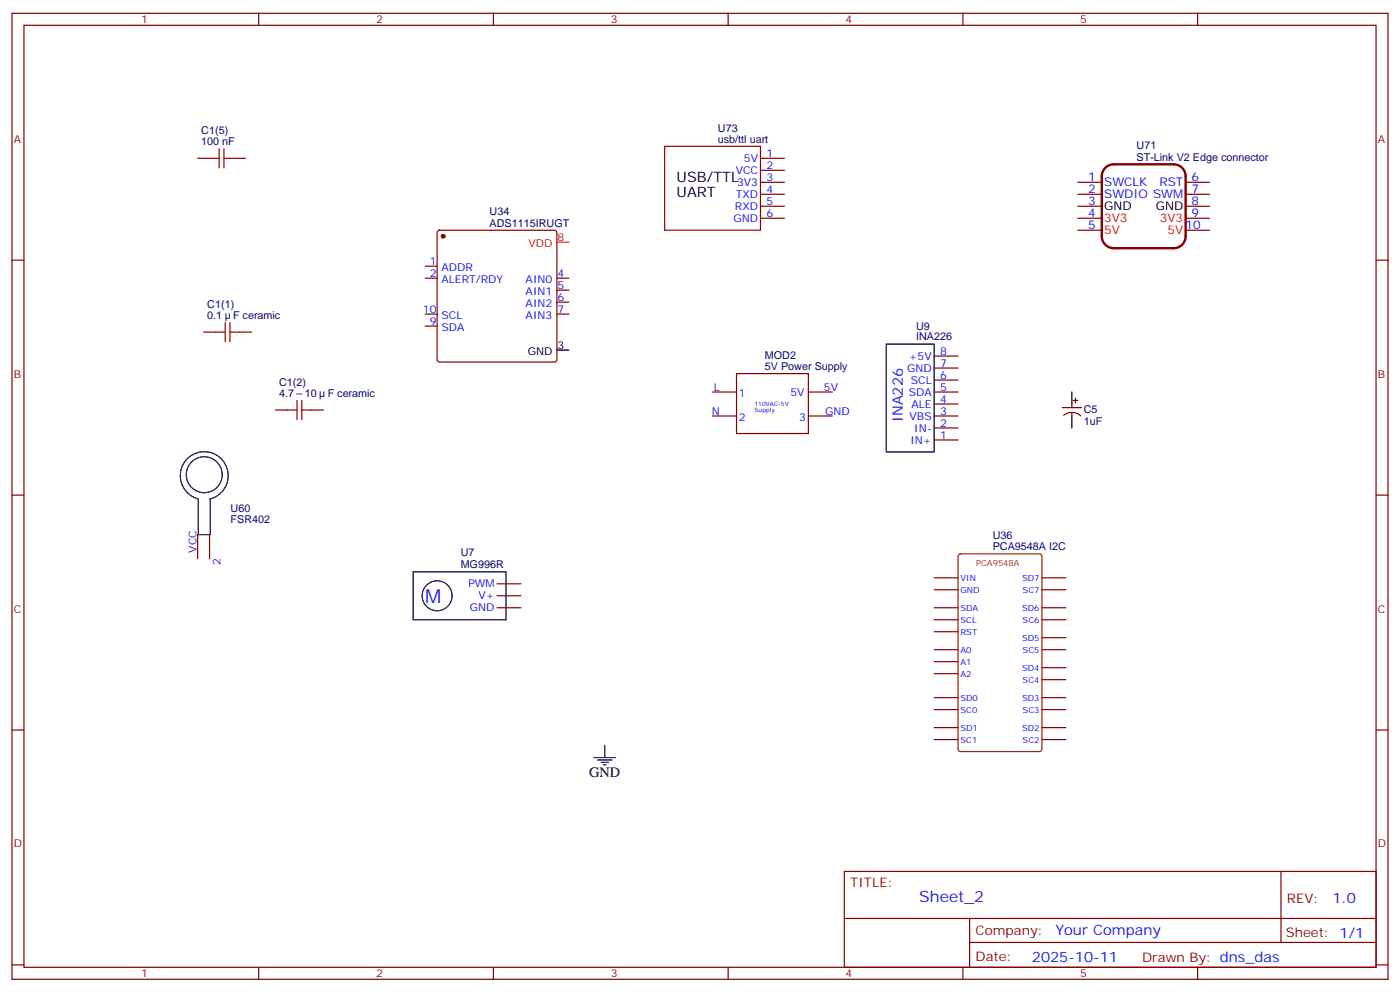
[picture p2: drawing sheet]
<svg xmlns="http://www.w3.org/2000/svg" width="412mm" height="292mm" viewBox="0 0 412 292" stroke-linecap="round" stroke-linejoin="round" font-family="sans-serif">
<g fill="none" stroke="#870000" stroke-width=".35">
<path d="M3.5 3.9h405.4v284.4h-405.4zM7.1 7.4h398.2v277.3h-398.2zM76.2 3.9v3.5M145.3 3.9v3.5M214.5 3.9v3.5M283.6 3.9v3.5M352.8 3.9v3.5M58.2 46.6h3.5M68.8 46.6h3.5M224 46.6h7.1M224 53.7h7.1M224 57.2h7.1"/>
<path d="M224 50.1h7.1M317.5 53.7h7.1M317.5 57.2h7.1M349.2 53.7h7.1M349.2 57.2h7.1M3.5 76.6h3.6M125.2 78.4h3.6M129 68l.5-.2h33.8l.5 .2 .2 .5v37.4l-.2 .5-.5 .2h-33.8l-.5-.3-.2-.4v-37.4zM224 60.7h7.1M224 64.2h7.1M317.5 60.7h7.1M317.5 64.2h7.1"/>
<path d="M317.5 67.8h7.1M349.2 60.7h7.1M349.2 64.2h7.1M349.2 67.8h7.1M405.3 76.6h3.6M60 97.8h3.5M70.6 97.8h3.5M125.2 81.9h3.6M125.2 92.5h3.6M125.2 96h3.6M164 81.9h3.6M164 92.5h3.6"/>
<path d="M164 88.9h3.6M164 85.4h3.6M209.9 115.4h7.1M217 110h21.1v17.6h-21.1zM238.1 115.4h7.1M275.2 118.9h7M275.2 115.4h7M275.2 111.9h7M275.2 108.3h7M275.2 104.8h7M312.9 120h5.7M315.7 118.9v1.1"/>
<path d="M316.1 117.9h1.4M316.8 117.2v1.4M81.1 120.7h3.6M91.7 120.7h3.5M209.9 122.4h7.1M238.1 122.4h7.1M275.2 129.5h7M275.2 126h7M275.2 122.4h7M313.3 122.2a3.8 3.8 0 0 1 5 .2M315.7 121.4v1M3.5 145.7h3.6"/>
<path d="M58.2 157.4v7M61.7 157.4v7M405.3 145.7h3.6M146.4 178.9h7.1M146.4 175.4h7.1M146.4 171.8h7.1M275.2 178.9h7M275.2 170.1h7M275.2 173.6h7M306.9 178.9h7.1M306.9 170.1h7.1M306.9 173.6h7.1"/>
<path d="M275.2 182.4h7M275.2 185.9h7M275.2 191.2h7M275.2 194.8h7M275.2 198.3h7M306.9 182.4h7.1M306.9 191.2h7.1M306.9 196.5h7.1M306.9 187.7h7.1M3.5 214.9h3.6M275.2 205.4h7M275.2 208.9h7"/>
<path d="M275.2 214.2h7M275.2 217.7h7M306.9 205.4h7.1M306.9 208.9h7.1M306.9 214.2h7.1M306.9 217.7h7.1M306.9 200.1h7.1M405.3 214.9h3.6M248.7 256.5h156.6v28.2h-156.6zM377.3 256.5v20.9M248.7 270.4h156.5M285.6 277.4h119.6"/>
<path d="M285.6 270.4v14.1M3.5 284h3.6M76.2 284.7v3.6M145.3 284.7v3.6M214.5 284.7v3.6M283.6 284.7v3.6M352.8 284.7v3.6M405.3 284h3.6"/>
</g>
<g fill="none" stroke="#000" stroke-width=".35">
<path d="M164 103h3.6M261.1 101.3h14.1v31.7h-14.1zM315.7 115.4v3.5M315.7 122.4v3.6M58.2 146.8a7.1 7.1 0 0 1-3.7-11 7.1 7.1 0 0 1 11.5 .3 7.1 7.1 0 0 1-4.2 10.8M58.4 146.8v10.6h3.5v-10.6M121.7 168.3h27.3v14.1h-27.3zM178.2 219.5v3.5M175 223h6.3M176 223.7h4.3M177.1 224.4h2.1M177.8 225.1h.7"/>
<circle cx="60.2" cy="139.7" r="5.3"/>
<circle cx="128.8" cy="175.4" r="4.4"/>
</g>
<circle cx="130.5" cy="69.5" r=".53" fill="#870000" stroke="#870000" stroke-width=".35"/>
<path d="M164 71.3h3.6" fill="none" stroke="#f00" stroke-width=".35"/>
<path d="M61.7 46.6h2.9M64.6 43.8v5.6M66 46.6h2.8M66 43.8v5.6M63.5 97.8h2.8M66.3 94.9v5.7M67.7 97.8h2.9M67.7 94.9v5.7M87.5 117.9v5.6M88.9 117.9v5.6M84.7 120.7h2.8M88.9 120.7h2.8" fill="none" stroke="#a10000" stroke-width=".35"/>
<path d="M325.6 49.4a3.5 3.5 0 0 1 2.5-1h17.6a3.5 3.5 0 0 1 3.5 3.5v17.6a3.5 3.5 0 0 1-3.5 3.6h-17.6a3.5 3.5 0 0 1-3.5-3.6v-17.6a3.5 3.5 0 0 1 1-2.5z" fill="none" stroke="#870000" stroke-width=".71"/>
<path d="M195.8 43.1h28.2v24.7h-28.2z" fill="none" stroke="#900" stroke-width=".35"/>
<path d="M282.5 163.2l.4-.2h23.3l.7 .4v57.1l-.4 .7h-23.6l-.6-.4-.1-57.1z" fill="none" stroke="#930" stroke-width=".35"/>
<text font-size="5.6" fill="#00f" x="125.2" y="177.5">M</text>
<text font-size="4.6" fill="#00f" x="270.8" y="265.5">Sheet_2</text>
<g font-size="4.2">
<text x="199.3" y="53.7">USB/TTL</text>
<text x="199.3" y="57.9">UART</text>
<text x="173.6" y="228.6">GND</text>
</g>
<g font-size="4.2" fill="#00f">
<text x="265.9" y="124.3" transform="rotate(-90 265.9 124.3)">INA226</text>
<text x="392.5" y="265.8">1.0</text>
<text x="310.9" y="275.3">Your Company</text>
<text x="304" y="283.1">2025-10-11</text>
</g>
<g font-size="3.9" fill="#800">
<text x="250.5" y="261.1">TITLE:</text>
<text x="379.1" y="265.8">REV:</text>
<text x="287.4" y="275.3">Company:</text>
<text x="378.7" y="275.9">Sheet: 1/1</text>
<text x="287.4" y="283">Date:</text>
<text x="336.4" y="283.1">Drawn By: dns_das</text>
</g>
<g font-size="3.5" fill="#00f">
<text x="320.6" y="53.3">1</text>
<text x="351" y="53.3">6</text>
<text x="320.6" y="56.8">2</text>
<text x="325.3" y="58.2">SWDIO SWM</text>
<text x="325.3" y="54.7">SWCLK</text>
<text x="341.5" y="54.7">RST</text>
<text x="351" y="56.8">7</text>
<text x="320.6" y="60.4">3</text>
<text x="320.6" y="63.9">4</text>
<text x="351" y="60.4">8</text>
<text x="351" y="63.9">9</text>
<text x="320.6" y="67.4">5</text>
<text x="349.2" y="67.4">10</text>
</g>
<g font-size="3.5" fill="#f00">
<text x="325.3" y="65.3">3V3</text>
<text x="341.7" y="65.3">3V3</text>
<text x="325.3" y="68.8">5V</text>
<text x="343.9" y="68.8">5V</text>
</g>
<g font-size="3.5">
<text x="325.3" y="61.8">GND</text>
<text x="340.5" y="61.8">GND</text>
</g>
<g font-size="3.2" fill="#800">
<text x="41.6" y="6.9">1</text>
<text x="110.8" y="6.9">2</text>
<text x="179.9" y="6.9">3</text>
<text x="249.1" y="6.9">4</text>
<text x="318.2" y="6.9">5</text>
<text x="4.1" y="42">A</text>
<text x="405.9" y="42">A</text>
<text x="4.1" y="111.2">B</text>
<text x="405.9" y="111.2">B</text>
<text x="4.1" y="180.3">C</text>
<text x="405.9" y="180.3">C</text>
<text x="4.1" y="249.4">D</text>
<text x="405.9" y="249.4">D</text>
<text x="41.6" y="287.7">1</text>
<text x="110.8" y="287.7">2</text>
<text x="179.9" y="287.7">3</text>
<text x="249.1" y="287.7">4</text>
<text x="318.2" y="287.7">5</text>
</g>
<g font-size="3.2" fill="#000080">
<text x="59.3" y="39.4">C1(5)</text>
<text x="211.5" y="38.8">U73</text>
<text x="59.3" y="42.7">100 nF</text>
<text x="211.5" y="42">usb/ttl uart</text>
<text x="334.8" y="47.3">ST-Link V2 Edge connector</text>
<text x="334.8" y="44">U71</text>
<text x="144.2" y="63.4">U34</text>
<text x="144.2" y="66.7">ADS1115IRUGT</text>
<text x="61.1" y="93.9">0.1</text>
<text x="61.1" y="90.6">C1(1)</text>
<text x="68.7" y="93.9">F ceramic</text>
<text x="269.9" y="100.2">INA226</text>
<text x="269.9" y="97">U9</text>
<text x="225.3" y="105.6">MOD2</text>
<text x="82.2" y="113.5">C1(2)</text>
<text x="225.3" y="108.9">5V Power Supply</text>
<text x="82.2" y="116.8">4.7</text>
<text x="89.8" y="116.8">10</text>
<text x="96.5" y="116.8">F ceramic</text>
<text x="319.3" y="125">1uF</text>
<text x="319.3" y="121.7">C5</text>
<text x="67.9" y="153.9">FSR402</text>
<text x="67.9" y="150.7">U60</text>
<text x="292.4" y="162">PCA9548A I2C</text>
<text x="292.4" y="158.7">U36</text>
<text x="135.7" y="167.3">MG996R</text>
<text x="135.7" y="163.7">U7</text>
</g>
<g font-size="3.2" fill="#00f">
<text x="219.1" y="47.7">5V</text>
<text x="225.8" y="46.2">1</text>
<text x="216.7" y="51.2">VCC</text>
<text x="225.8" y="49.8">2</text>
<text x="225.8" y="53.3">3</text>
<text x="216.7" y="58.2">TXD</text>
<text x="217.1" y="54.7">3V3</text>
<text x="225.8" y="56.8">4</text>
<text x="216" y="65.3">GND</text>
<text x="216.5" y="61.8">RXD</text>
<text x="225.8" y="60.4">5</text>
<text x="225.8" y="63.9">6</text>
<text x="126.6" y="78">1</text>
<text x="126.6" y="81.5">2</text>
<text x="130.1" y="79.8">ADDR</text>
<text x="130.1" y="83.3">ALERT/RDY</text>
<text x="154.8" y="83.3">AIN0</text>
<text x="164.2" y="81.5">4</text>
<text x="154.8" y="86.8">AIN1</text>
<text x="164.2" y="88.6">6</text>
<text x="164.2" y="85.1">5</text>
<text x="124.6" y="92.1">10</text>
<text x="126.6" y="95.6">9</text>
<text x="130.1" y="93.9">SCL</text>
<text x="154.8" y="93.9">AIN3</text>
<text x="154.8" y="90.3">AIN2</text>
<text x="164.2" y="92.1">7</text>
<text x="130.1" y="97.4">SDA</text>
<text x="267.7" y="105.9">+5V</text>
<text x="276.9" y="108">7</text>
<text x="276.9" y="104.5">8</text>
<text x="267.2" y="109.4">GND</text>
<text x="268.3" y="112.9">SCL</text>
<text x="276.9" y="111.5">6</text>
<text x="210.3" y="115">L</text>
<text x="217.7" y="116.8">1</text>
<text x="232.8" y="116.4">5V</text>
<text x="242.7" y="115">5V</text>
<text x="267.7" y="116.5">SDA</text>
<text x="268.5" y="120">ALE</text>
<text x="276.9" y="118.6">4</text>
<text x="276.9" y="115">5</text>
<text x="209.6" y="122.1">N</text>
<text x="217.7" y="123.9">2</text>
<text x="235.4" y="123.9">3</text>
<text x="243.1" y="122.1">GND</text>
<text x="267.9" y="123.5">VBS</text>
<text x="276.9" y="125.6">2</text>
<text x="276.9" y="122.1">3</text>
<text x="268.2" y="130.6">IN+</text>
<text x="269.3" y="127">IN-</text>
<text x="276.9" y="129.2">1</text>
<text x="57.9" y="162.7" transform="rotate(-90 57.9 162.7)">VCC</text>
<text x="64.9" y="166.2" transform="rotate(-90 64.9 166.2)">2</text>
<text x="138" y="172.9">PWM</text>
<text x="138.4" y="180">GND</text>
<text x="140.9" y="176.4">V+</text>
</g>
<g font-size="3.2" fill="#f00">
<text x="164.2" y="70.9">8</text>
<text x="155.7" y="72.7">VDD</text>
</g>
<g font-size="3.2">
<text x="155.5" y="104.5">GND</text>
<text x="164.2" y="102.7">3</text>
</g>
<text font-size="2.5" fill="#930" x="287.5" y="166.5">PCA9548A</text>
<g font-size="2.5" fill="#00f">
<text x="282.9" y="171.1">VIN</text>
<text x="301.1" y="171.1">SD7</text>
<text x="282.9" y="174.7">GND</text>
<text x="282.9" y="180">SDA</text>
<text x="301.1" y="180">SD6</text>
<text x="301.2" y="174.7">SC7</text>
<text x="282.9" y="183.5">SCL</text>
<text x="301.2" y="183.5">SC6</text>
<text x="282.9" y="187">RST</text>
<text x="301.1" y="188.8">SD5</text>
<text x="282.9" y="192.3">A0</text>
<text x="282.9" y="195.8">A1</text>
<text x="301.1" y="197.6">SD4</text>
<text x="301.2" y="192.3">SC5</text>
<text x="282.9" y="199.4">A2</text>
<text x="301.2" y="201.1">SC4</text>
<text x="282.9" y="206.4">SD0</text>
<text x="282.9" y="209.9">SC0</text>
<text x="301.1" y="206.4">SD3</text>
<text x="301.2" y="209.9">SC3</text>
<text x="282.9" y="215.2">SD1</text>
<text x="301.1" y="215.2">SD2</text>
<text x="282.9" y="218.8">SC1</text>
<text x="301.2" y="218.8">SC2</text>
</g>
<g font-size="1.8" fill="#00f">
<text x="222.2" y="119.5">110VAC-5V</text>
<text x="222.2" y="121.3">Supply</text>
</g>
</svg>
